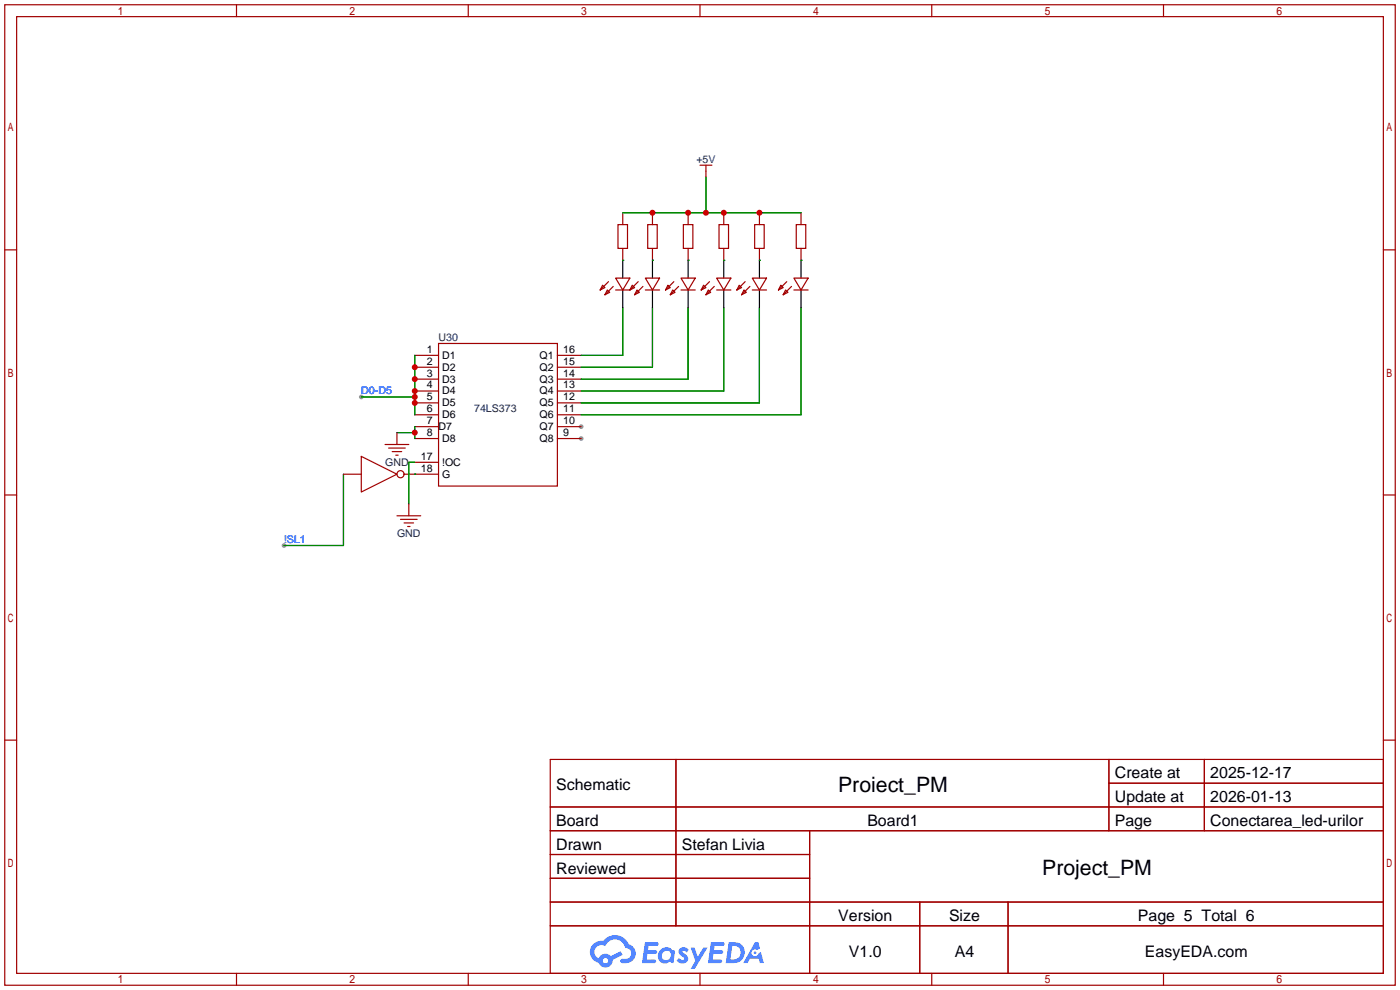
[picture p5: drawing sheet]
<svg xmlns="http://www.w3.org/2000/svg" width="299mm" height="212mm" viewBox="0 0 299 212" stroke-linecap="round" stroke-linejoin="round" font-family="sans-serif">
<g fill="#999">
<circle cx="124.2" cy="93.7" r=".51"/>
<circle cx="124.2" cy="91.2" r=".51"/>
<circle cx="60.7" cy="116.6" r=".51"/>
<circle cx="77.2" cy="84.8" r=".51"/>
</g>
<g fill="none" stroke="#a10000" stroke-width=".25">
<path d="M1 1h297.2v209.6h-297.2zM3.6 3.6h292.1v204.4h-292.1zM50.5 1v2.6M100.1 1v2.6M149.6 1v2.6M199.1 1v2.6M248.7 1v2.6M1 53.4h2.6M295.7 53.4h2.5M1 105.8h2.6M295.7 105.8h2.5M1 158.2h2.6"/>
<path d="M295.7 158.2h2.5M117.6 162.3h178.1v45.7h-178.1zM117.6 172.5h178.1M117.6 177.5h178.1M144.5 162.3v35.6M173 177.5v30.5M237 162.3v15.2M237 167.4h58.7M257.4 162.3v15.2M117.6 182.6h55.4M117.6 192.8h178.1M117.6 187.7h55.4"/>
<path d="M117.6 197.9h178.1M196.6 192.8v15.2M215.4 192.8v15.2M50.5 208v2.6M100.1 208v2.6M149.6 208v2.6M199.1 208v2.6M248.7 208v2.6"/>
</g>
<g fill="#5487ff">
<path d="M145.3 202.7a1.3 1.3 0 0 1 1.9 .3l-.4 .6a.54 .54 0 0 0-.9-.2l.1 .2a1.34 1.34 0 0 1 .9 1.8 1.47 1.47 0 0 1-2.3-.1l.5-.6 .8 .5a.31 .31 0 0 0 .4-.3 .31 .31 0 0 0-.3-.4 1.12 1.12 0 0 1-.7-1.8z"/>
<path d="M147.6 202.5h.9l.6 2 1.2-2h.9l-2.7 4.6h-.9l1-1.7z"/>
<path d="M137.8 201.4h1.7a1.31 1.31 0 0 1 1.2 .2 .4 .4 0 0 1-.3 .5l-1.8 .1-.1 .9h1.6a.4 .4 0 0 1 .4 .4 .4 .4 0 0 1-.5 .4h-1.6l-.2 1.2h1.4a.46 .46 0 0 1 .5 0 .46 .46 0 0 1 .1 .5l-.4 .2h-2.6z"/>
<path d="M151.9 201.4h1.7a1.32 1.32 0 0 1 1.2 .2 .39 .39 0 0 1-.3 .5l-1.8 .1-.1 .9h1.6a.4 .4 0 0 1 .4 .4 .4 .4 0 0 1-.4 .4h-1.7l-.2 1.2h1.4a.46 .46 0 0 1 .5 0 .46 .46 0 0 1 .1 .5l-.4 .2h-2.6z"/>
<path d="M161.3 201.4h.8l.3 1.3-.6 .4a.75 .75 0 0 0-1.1 .3 .75 .75 0 0 0 .5 1 .75 .75 0 0 0 .9-.7l.5-.2 .6 2.3h-.8l-.3-.9h-1.8l-.5 .9h-1z"/>
<path d="M155.7 201.4l-.6 4.4h1.5a2.27 2.27 0 0 0 2.6-2.2 2.27 2.27 0 0 0-2.7-2.2zM156.5 202.1a1.5 1.5 0 0 1 1.8 1.6 1.5 1.5 0 0 1-1.9 1.4h-.3z"/>
<path d="M141.2 203a1.6 1.6 0 0 0-.3 2.3 1.6 1.6 0 0 0 2.3 .2l.7 .3 .3-2.4-.1-.3-.5-.1a1.58 1.58 0 0 0-2.4 0zM141.8 203.5a.98 .98 0 0 1 1.6 .4 .98 .98 0 0 1-1.1 1.3 .94 .94 0 0 1-.9-.7 .94 .94 0 0 1 .4-1z"/>
<path d="M126.8 201.8a2.37 2.37 0 0 0 1.1 4 1.54 1.54 0 0 0 1.8 1 1.54 1.54 0 0 0 1.2-1.6l2.2-1.1-.5-.8-2 1a1.57 1.57 0 0 0-2.7 .5 1.5 1.5 0 0 1-.7-2.1 1.5 1.5 0 0 1 2.2-.5 2.23 2.23 0 0 1 2.3-1.4 2.23 2.23 0 0 1 2 1.8 1.16 1.16 0 0 1 1.2 1.1 1.16 1.16 0 0 1-1.1 1.2h-.7a.47 .47 0 0 0-.5 .4 .47 .47 0 0 0 .4 .5 2.17 2.17 0 0 0 2.5-.9 2.17 2.17 0 0 0-.3-2.7l-.8-.4a3.2 3.2 0 0 0-5.5-.7l-1.1 .1zM128.8 205.3a.6 .6 0 0 1 1.2 0 .6 .6 0 0 1-1.2 0z"/>
<circle cx="161.4" cy="203.6" r=".28"/>
</g>
<g fill="none" stroke="#a10000" stroke-width=".25">
<path d="M149.6 35.3h2.5M150.9 35.3v2.5M131.6 59.4h3l-1.5 2.6zM132.1 48h2v5.1h-2zM133.1 45.5v2.5M133.1 53.1v2.5M137.9 59.4h3.1l-1.6 2.6zM138.4 48h2.1v5.1h-2.1zM139.4 45.5v2.5M139.4 53.1v2.5M145.5 59.4h3.1l-1.5 2.6zM146 48h2.1v5.1h-2.1z"/>
<path d="M147.1 45.5v2.5M147.1 53.1v2.5M153.2 59.4h3l-1.5 2.6zM153.7 48h2v5.1h-2zM154.7 45.5v2.5M154.7 53.1v2.5M160.8 59.4h3l-1.5 2.6zM161.3 48h2v5.1h-2zM162.3 45.5v2.5M162.3 53.1v2.5M169.7 59.4h3l-1.5 2.6zM170.2 48h2v5.1h-2z"/>
<path d="M171.2 45.5v2.5M171.2 53.1v2.5M88.6 75.9h5.1M88.6 78.5h5.1M93.7 73.4h25.4v30.5h-25.4zM119.1 75.9h5.1M119.1 78.5h5.1M128.8 61l.5 .5-1 .5zM129.8 62l.5 .5-1 .5zM130 60.2l-1.7 1.8M131.1 61.2l-1.8 1.8M131.6 62h3"/>
<path d="M135.1 61l.5 .5-1 .5zM136.1 62l.6 .5-1.1 .5zM136.4 60.2l-1.8 1.8M137.4 61.2l-1.8 1.8M137.9 62h3.1M142.7 61l.6 .5-1.1 .5zM143.8 62l.5 .5-1 .5zM144 60.2l-1.8 1.8M145 61.2l-1.7 1.8M145.5 62h3.1M150.4 61l.5 .5-1 .5zM151.4 62l.5 .5-1 .5z"/>
<path d="M151.6 60.2l-1.7 1.8M152.7 61.2l-1.8 1.8M153.2 62h3M158 61l.5 .5-1 .5zM159 62l.5 .5-1 .5zM159.3 60.2l-1.8 1.8M160.3 61.2l-1.8 1.8M160.8 62h3M166.9 61l.5 .5-1 .5zM167.9 62l.5 .5-1 .5zM168.1 60.2l-1.7 1.8M169.2 61.2l-1.8 1.8"/>
<path d="M169.7 62h3M77.2 97.5l7.6 3.8-7.6 3.9zM82.3 95h5.1M83.1 95.8h3.5M83.8 96.5h2.1M84.6 97.3h.5M84.8 92.5v2.5M88.6 81h5.1M88.6 83.6h5.1M88.6 86.1h5.1M88.6 88.6h5.1M88.6 91.2h5.1"/>
<path d="M88.6 93.7h5.1M88.6 98.8h5.1M119.1 81h5.1M119.1 83.6h5.1M119.1 86.1h5.1M119.1 88.6h5.1M119.1 91.2h5.1M119.1 93.7h5.1M73.4 101.3h3.8M84.8 110.2h5.1M85.6 111h3.6M86.4 101.3h7.3"/>
<path d="M86.4 111.8h2M87.1 112.5h.5M87.4 107.7v2.5"/>
<circle cx="85.6" cy="101.3" r=".76"/>
</g>
<g fill="none" stroke="#008700" stroke-width=".25">
<path d="M150.9 37.8v7.7M133.1 55.6h.1M133.1 45.5h38.1M139.4 55.6h.1M147.1 55.6h.1M154.7 55.6h.1M162.3 55.6h.1M171.2 55.6h.1M88.6 75.9v12.7M133.1 65.8v10.1h-8.9M139.4 65.8v12.7h-15.2M147.1 65.8v15.2h-22.9"/>
<path d="M154.7 65.8v17.8h-30.5M162.3 65.8v20.3h-38.1M171.2 65.8v22.8h-47M77.2 84.8h11.4M84.8 92.5h3.8M88.6 91.2v2.5M88.6 98.8h-1.2v8.9M73.4 101.3v15.3h-12.7M88.6 101.3h.1"/>
</g>
<path d="M133.1 55.6v3.8M139.4 55.6v3.8M147.1 55.6v3.8M154.7 55.6v3.8M162.3 55.6v3.8M171.2 55.6v3.8M133.1 62v3.8M139.4 62v3.8M147.1 62v3.8M154.7 62v3.8M162.3 62v3.8M171.2 62v3.8" fill="none" stroke="#000" stroke-width=".25"/>
<g fill="#c00">
<circle cx="88.6" cy="86.1" r=".63"/>
<circle cx="88.6" cy="84.8" r=".63"/>
<circle cx="88.6" cy="83.6" r=".63"/>
<circle cx="88.6" cy="81" r=".63"/>
<circle cx="88.6" cy="78.5" r=".63"/>
<circle cx="88.6" cy="92.5" r=".63"/>
<circle cx="162.3" cy="45.5" r=".63"/>
<circle cx="154.7" cy="45.5" r=".63"/>
<circle cx="150.9" cy="45.5" r=".63"/>
<circle cx="147.1" cy="45.5" r=".63"/>
<circle cx="139.4" cy="45.5" r=".63"/>
</g>
<g font-size="4.5">
<text x="179.1" y="169.2">Proiect_PM</text>
<text x="222.8" y="187">Project_PM</text>
</g>
<g font-size="3.4">
<text x="238.3" y="166.4">Create at</text>
<text x="258.7" y="166.4">2025-12-17</text>
<text x="118.9" y="168.9">Schematic</text>
<text x="238.3" y="171.4">Update at</text>
<text x="258.7" y="171.4">2026-01-13</text>
<text x="118.9" y="176.5">Board</text>
<text x="185.4" y="176.5">Board1</text>
<text x="238.3" y="176.5">Page</text>
<text x="258.7" y="176.5">Conectarea_led-urilor</text>
<text x="118.9" y="181.6">Drawn</text>
<text x="145.7" y="181.6">Stefan Livia</text>
<text x="118.9" y="186.7">Reviewed</text>
<text x="179.2" y="196.8">Version</text>
<text x="202.8" y="196.8">Size</text>
<text x="243.2" y="196.8">Page 5 Total 6</text>
<text x="181.4" y="204.5">V1.0</text>
<text x="204.1" y="204.5">A4</text>
<text x="244.7" y="204.5">EasyEDA.com</text>
</g>
<g font-size="2.3" fill="#000080">
<text x="148.8" y="34.8">+5V</text>
<text x="93.7" y="72.9">U30</text>
<text x="101.3" y="88.1">74LS373</text>
<text x="82.3" y="99.5">GND</text>
<text x="84.9" y="114.8">GND</text>
</g>
<g font-size="2.3">
<text x="91.2" y="75.4">1</text>
<text x="91.2" y="77.9">2</text>
<text x="94.5" y="76.7">D1</text>
<text x="115.3" y="76.7">Q1</text>
<text x="120.4" y="77.9">15</text>
<text x="120.4" y="75.4">16</text>
<text x="91.2" y="80.5">3</text>
<text x="91.2" y="83">4</text>
<text x="94.5" y="79.2">D2</text>
<text x="94.5" y="81.8">D3</text>
<text x="115.3" y="81.8">Q3</text>
<text x="115.3" y="79.2">Q2</text>
<text x="120.4" y="83">13</text>
<text x="120.4" y="80.5">14</text>
<text x="91.2" y="85.6">5</text>
<text x="91.2" y="88.1">6</text>
<text x="94.5" y="84.3">D4</text>
<text x="94.5" y="86.8">D5</text>
<text x="94.5" y="89.4">D6</text>
<text x="115.3" y="89.4">Q6</text>
<text x="115.3" y="86.8">Q5</text>
<text x="115.3" y="84.3">Q4</text>
<text x="120.4" y="88.1">11</text>
<text x="120.4" y="85.6">12</text>
<text x="91.2" y="90.6">7</text>
<text x="91.2" y="93.2">8</text>
<text x="93.7" y="91.9">D7</text>
<text x="94.5" y="94.5">D8</text>
<text x="115.3" y="94.5">Q8</text>
<text x="115.3" y="91.9">Q7</text>
<text x="120.4" y="93.2">9</text>
<text x="120.4" y="90.6">10</text>
<text x="89.9" y="98.3">17</text>
<text x="89.9" y="100.8">18</text>
<text x="94.5" y="99.5">!OC</text>
<text x="94.5" y="102.1">G</text>
</g>
<g font-size="2.3" fill="#00f">
<text x="77.2" y="84.3">D0-D5</text>
<text x="60.7" y="116">!SL1</text>
</g>
</svg>
